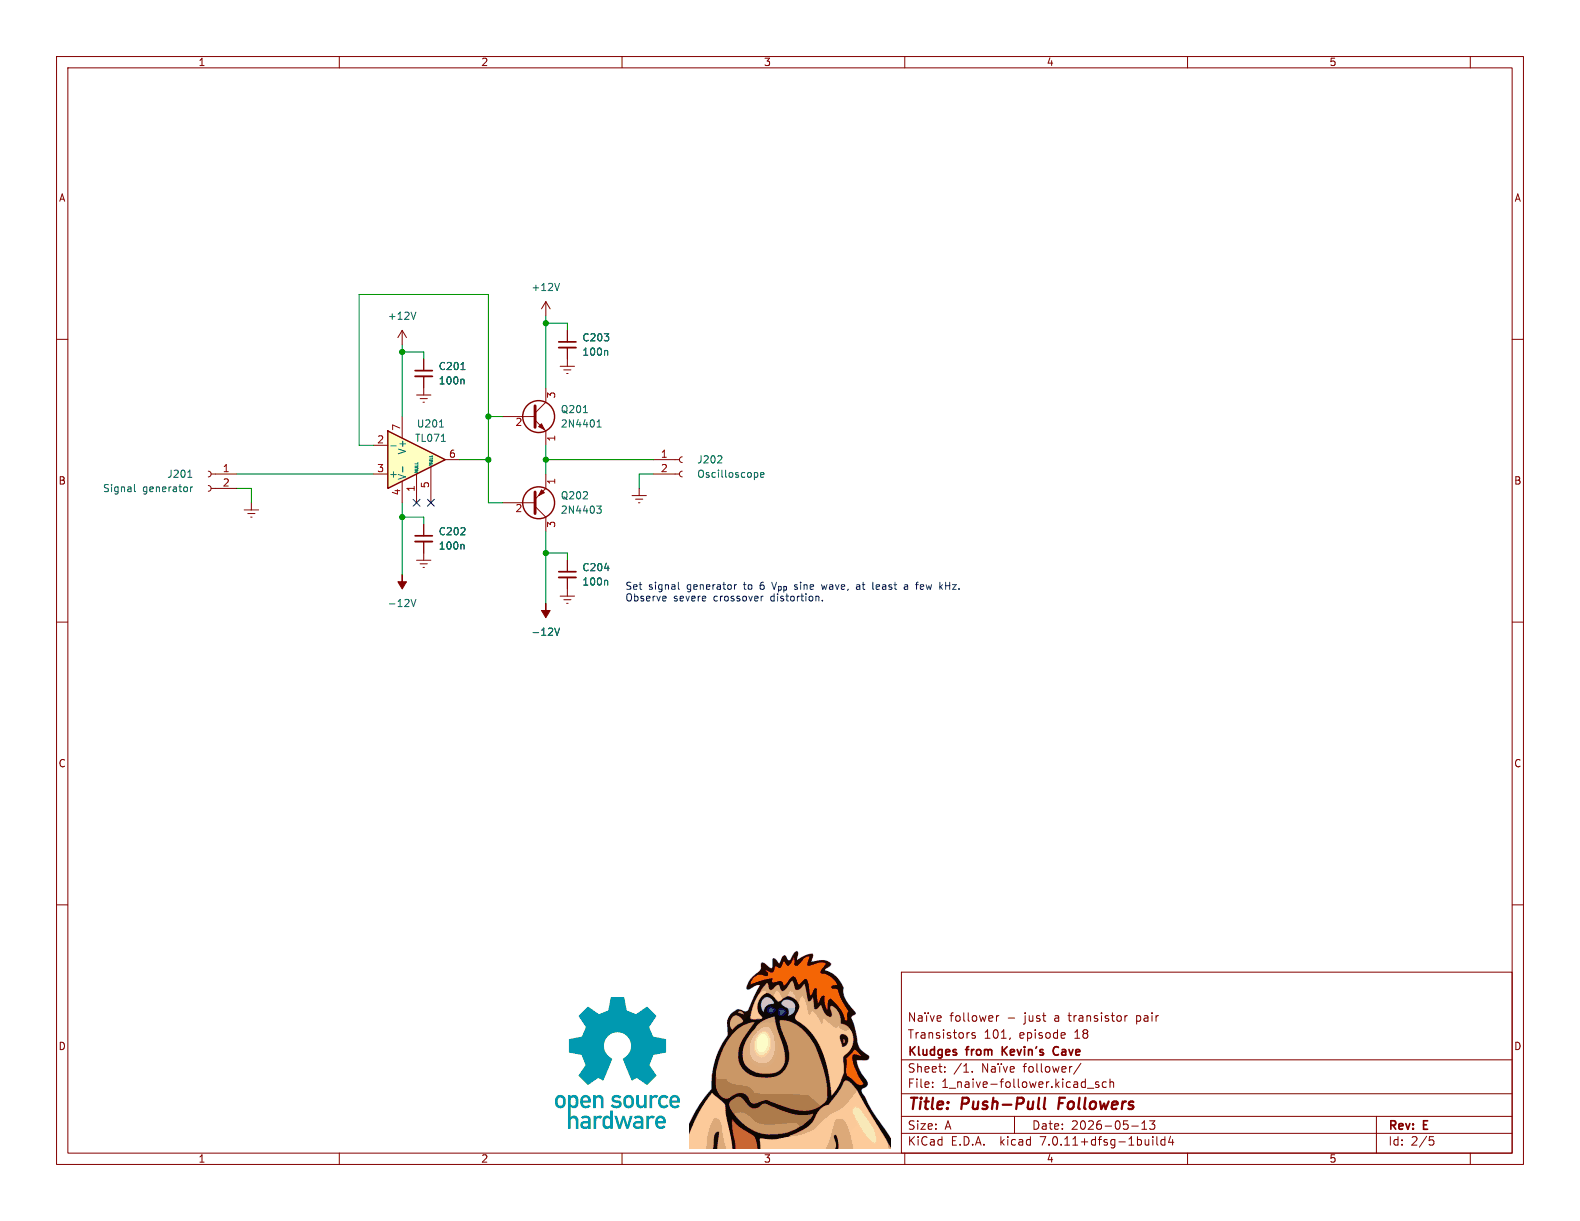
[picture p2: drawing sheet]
(kicad_sch (version 20230121) (generator eeschema)

 (paper "A")

 (title_block
  (title "Push-Pull Followers")
  (date "2026-05-13")
  (rev "E")
  (company "Kludges from Kevin's Cave")
  (comment 1 "Transistors 101, episode 18")
  (comment 2 "Naïve follower - just a transistor pair"))

 (lib_symbols
  (symbol "Connector:Conn_01x02_Socket" (pin_names (offset 1.016) hide) (in_bom yes) (on_board yes)
   (property "Reference" "J" (at 0 2.54 0) (effects (font (size 1.27 1.27))))
   (property "Value" "Conn_01x02_Socket" (at 0 -5.08 0) (effects (font (size 1.27 1.27))))
   (property "Footprint" "" (at 0 0 0) (effects (font (size 1.27 1.27)) hide))
   (property "Datasheet" "~" (at 0 0 0) (effects (font (size 1.27 1.27)) hide))
   (property "ki_locked" "" (at 0 0 0) (effects (font (size 1.27 1.27))))
   (symbol "Conn_01x02_Socket_1_1"
    (arc (start 0 -2.032) (mid -0.5058 -2.54) (end 0 -3.048) (stroke (width 0.1524) (type default)) (fill (type none)))
    (polyline (pts (xy -1.27 -2.54) (xy -0.508 -2.54)) (stroke (width 0.1524) (type default)) (fill (type none)))
    (polyline (pts (xy -1.27 0) (xy -0.508 0)) (stroke (width 0.1524) (type default)) (fill (type none)))
    (arc (start 0 0.508) (mid -0.5058 0) (end 0 -0.508) (stroke (width 0.1524) (type default)) (fill (type none)))
    (pin passive line (at -5.08 0 0) (length 3.81) (name "Pin_1" (effects (font (size 1.27 1.27)))) (number "1" (effects (font (size 1.27 1.27)))))
    (pin passive line (at -5.08 -2.54 0) (length 3.81) (name "Pin_2" (effects (font (size 1.27 1.27)))) (number "2" (effects (font (size 1.27 1.27)))))))
  (symbol "Device:C_Small" (pin_numbers hide) (pin_names (offset 0.254) hide) (in_bom yes) (on_board yes)
   (property "Reference" "C" (at 0.254 1.778 0) (effects (font (size 1.27 1.27)) (justify left)))
   (property "Value" "C_Small" (at 0.254 -2.032 0) (effects (font (size 1.27 1.27)) (justify left)))
   (property "Footprint" "" (at 0 0 0) (effects (font (size 1.27 1.27)) hide))
   (property "Datasheet" "~" (at 0 0 0) (effects (font (size 1.27 1.27)) hide))
   (symbol "C_Small_0_1"
    (polyline (pts (xy -1.524 -0.508) (xy 1.524 -0.508)) (stroke (width 0.3302) (type default)) (fill (type none)))
    (polyline (pts (xy -1.524 0.508) (xy 1.524 0.508)) (stroke (width 0.3048) (type default)) (fill (type none))))
   (symbol "C_Small_1_1"
    (pin passive line (at 0 2.54 270) (length 2.032) (name "~" (effects (font (size 1.27 1.27)))) (number "1" (effects (font (size 1.27 1.27)))))
    (pin passive line (at 0 -2.54 90) (length 2.032) (name "~" (effects (font (size 1.27 1.27)))) (number "2" (effects (font (size 1.27 1.27)))))))
  (symbol "Device:Q_NPN_EBC" (pin_names (offset 0) hide) (in_bom yes) (on_board yes)
   (property "Reference" "Q" (at 5.08 1.27 0) (effects (font (size 1.27 1.27)) (justify left)))
   (property "Value" "Q_NPN_EBC" (at 5.08 -1.27 0) (effects (font (size 1.27 1.27)) (justify left)))
   (property "Footprint" "" (at 5.08 2.54 0) (effects (font (size 1.27 1.27)) hide))
   (property "Datasheet" "~" (at 0 0 0) (effects (font (size 1.27 1.27)) hide))
   (symbol "Q_NPN_EBC_0_1"
    (polyline (pts (xy 0.635 0.635) (xy 2.54 2.54)) (stroke (width 0) (type default)) (fill (type none)))
    (polyline (pts (xy 0.635 -0.635) (xy 2.54 -2.54) (xy 2.54 -2.54)) (stroke (width 0) (type default)) (fill (type none)))
    (polyline (pts (xy 0.635 1.905) (xy 0.635 -1.905) (xy 0.635 -1.905)) (stroke (width 0.508) (type default)) (fill (type none)))
    (polyline (pts (xy 1.27 -1.778) (xy 1.778 -1.27) (xy 2.286 -2.286) (xy 1.27 -1.778) (xy 1.27 -1.778)) (stroke (width 0) (type default)) (fill (type outline)))
    (circle (center 1.27 0) (radius 2.8194) (stroke (width 0.254) (type default)) (fill (type none))))
   (symbol "Q_NPN_EBC_1_1"
    (pin passive line (at 2.54 -5.08 90) (length 2.54) (name "E" (effects (font (size 1.27 1.27)))) (number "1" (effects (font (size 1.27 1.27)))))
    (pin passive line (at -5.08 0 0) (length 5.715) (name "B" (effects (font (size 1.27 1.27)))) (number "2" (effects (font (size 1.27 1.27)))))
    (pin passive line (at 2.54 5.08 270) (length 2.54) (name "C" (effects (font (size 1.27 1.27)))) (number "3" (effects (font (size 1.27 1.27)))))))
  (symbol "Device:Q_PNP_EBC" (pin_names (offset 0) hide) (in_bom yes) (on_board yes)
   (property "Reference" "Q" (at 5.08 1.27 0) (effects (font (size 1.27 1.27)) (justify left)))
   (property "Value" "Q_PNP_EBC" (at 5.08 -1.27 0) (effects (font (size 1.27 1.27)) (justify left)))
   (property "Footprint" "" (at 5.08 2.54 0) (effects (font (size 1.27 1.27)) hide))
   (property "Datasheet" "~" (at 0 0 0) (effects (font (size 1.27 1.27)) hide))
   (symbol "Q_PNP_EBC_0_1"
    (polyline (pts (xy 0.635 0.635) (xy 2.54 2.54)) (stroke (width 0) (type default)) (fill (type none)))
    (polyline (pts (xy 0.635 -0.635) (xy 2.54 -2.54) (xy 2.54 -2.54)) (stroke (width 0) (type default)) (fill (type none)))
    (polyline (pts (xy 0.635 1.905) (xy 0.635 -1.905) (xy 0.635 -1.905)) (stroke (width 0.508) (type default)) (fill (type none)))
    (polyline (pts (xy 2.286 -1.778) (xy 1.778 -2.286) (xy 1.27 -1.27) (xy 2.286 -1.778) (xy 2.286 -1.778)) (stroke (width 0) (type default)) (fill (type outline)))
    (circle (center 1.27 0) (radius 2.8194) (stroke (width 0.254) (type default)) (fill (type none))))
   (symbol "Q_PNP_EBC_1_1"
    (pin passive line (at 2.54 -5.08 90) (length 2.54) (name "E" (effects (font (size 1.27 1.27)))) (number "1" (effects (font (size 1.27 1.27)))))
    (pin input line (at -5.08 0 0) (length 5.715) (name "B" (effects (font (size 1.27 1.27)))) (number "2" (effects (font (size 1.27 1.27)))))
    (pin passive line (at 2.54 5.08 270) (length 2.54) (name "C" (effects (font (size 1.27 1.27)))) (number "3" (effects (font (size 1.27 1.27)))))))
  (symbol "Kevin-Linear:TL071_MinusUp" (pin_names (offset 0.127)) (in_bom yes) (on_board yes)
   (property "Reference" "U" (at 0 6.35 0) (effects (font (size 1.27 1.27)) (justify left)))
   (property "Value" "TL071" (at 0 3.81 0) (effects (font (size 1.27 1.27)) (justify left)))
   (property "Footprint" "" (at 1.27 1.27 0) (effects (font (size 1.27 1.27)) hide))
   (property "Datasheet" "http://www.ti.com/lit/ds/symlink/tl081.pdf" (at 3.81 3.81 0) (effects (font (size 1.27 1.27)) hide))
   (symbol "TL071_MinusUp_0_1"
    (polyline (pts (xy -5.08 5.08) (xy 5.08 0) (xy -5.08 -5.08) (xy -5.08 5.08)) (stroke (width 0.254) (type default)) (fill (type background))))
   (symbol "TL071_MinusUp_1_1"
    (pin input line (at 0 -7.62 90) (length 5.08) (name "NULL" (effects (font (size 0.508 0.508)))) (number "1" (effects (font (size 1.27 1.27)))))
    (pin input line (at -7.62 2.54 0) (length 2.54) (name "-" (effects (font (size 1.27 1.27)))) (number "2" (effects (font (size 1.27 1.27)))))
    (pin input line (at -7.62 -2.54 0) (length 2.54) (name "+" (effects (font (size 1.27 1.27)))) (number "3" (effects (font (size 1.27 1.27)))))
    (pin power_in line (at -2.54 -7.62 90) (length 3.81) (name "V-" (effects (font (size 1.27 1.27)))) (number "4" (effects (font (size 1.27 1.27)))))
    (pin input line (at 2.54 -7.62 90) (length 6.35) (name "NULL" (effects (font (size 0.508 0.508)))) (number "5" (effects (font (size 1.27 1.27)))))
    (pin output line (at 7.62 0 180) (length 2.54) (name "~" (effects (font (size 1.27 1.27)))) (number "6" (effects (font (size 1.27 1.27)))))
    (pin power_in line (at -2.54 7.62 270) (length 3.81) (name "V+" (effects (font (size 1.27 1.27)))) (number "7" (effects (font (size 1.27 1.27)))))
    (pin no_connect line (at 0 2.54 270) (length 2.54) hide (name "NC" (effects (font (size 1.27 1.27)))) (number "8" (effects (font (size 1.27 1.27)))))))
  (symbol "power:+12V" (power) (pin_names (offset 0)) (in_bom yes) (on_board yes)
   (property "Reference" "#PWR" (at 0 -3.81 0) (effects (font (size 1.27 1.27)) hide))
   (property "Value" "+12V" (at 0 3.556 0) (effects (font (size 1.27 1.27))))
   (property "Footprint" "" (at 0 0 0) (effects (font (size 1.27 1.27)) hide))
   (property "Datasheet" "" (at 0 0 0) (effects (font (size 1.27 1.27)) hide))
   (symbol "+12V_0_1"
    (polyline (pts (xy -0.762 1.27) (xy 0 2.54)) (stroke (width 0) (type default)) (fill (type none)))
    (polyline (pts (xy 0 0) (xy 0 2.54)) (stroke (width 0) (type default)) (fill (type none)))
    (polyline (pts (xy 0 2.54) (xy 0.762 1.27)) (stroke (width 0) (type default)) (fill (type none))))
   (symbol "+12V_1_1"
    (pin power_in line (at 0 0 90) (length 0) hide (name "+12V" (effects (font (size 1.27 1.27)))) (number "1" (effects (font (size 1.27 1.27)))))))
  (symbol "power:-12V" (power) (pin_names (offset 0)) (in_bom yes) (on_board yes)
   (property "Reference" "#PWR" (at 0 2.54 0) (effects (font (size 1.27 1.27)) hide))
   (property "Value" "-12V" (at 0 3.81 0) (effects (font (size 1.27 1.27))))
   (property "Footprint" "" (at 0 0 0) (effects (font (size 1.27 1.27)) hide))
   (property "Datasheet" "" (at 0 0 0) (effects (font (size 1.27 1.27)) hide))
   (symbol "-12V_0_0"
    (pin power_in line (at 0 0 90) (length 0) hide (name "-12V" (effects (font (size 1.27 1.27)))) (number "1" (effects (font (size 1.27 1.27))))))
   (symbol "-12V_0_1"
    (polyline (pts (xy 0 0) (xy 0 1.27) (xy 0.762 1.27) (xy 0 2.54) (xy -0.762 1.27) (xy 0 1.27)) (stroke (width 0) (type default)) (fill (type outline)))))
  (symbol "power:Earth" (power) (pin_names (offset 0)) (in_bom yes) (on_board yes)
   (property "Reference" "#PWR" (at 0 -6.35 0) (effects (font (size 1.27 1.27)) hide))
   (property "Value" "Earth" (at 0 -3.81 0) (effects (font (size 1.27 1.27)) hide))
   (property "Footprint" "" (at 0 0 0) (effects (font (size 1.27 1.27)) hide))
   (property "Datasheet" "~" (at 0 0 0) (effects (font (size 1.27 1.27)) hide))
   (symbol "Earth_0_1"
    (polyline (pts (xy -0.635 -1.905) (xy 0.635 -1.905)) (stroke (width 0) (type default)) (fill (type none)))
    (polyline (pts (xy -0.127 -2.54) (xy 0.127 -2.54)) (stroke (width 0) (type default)) (fill (type none)))
    (polyline (pts (xy 0 -1.27) (xy 0 0)) (stroke (width 0) (type default)) (fill (type none)))
    (polyline (pts (xy 1.27 -1.27) (xy -1.27 -1.27)) (stroke (width 0) (type default)) (fill (type none))))
   (symbol "Earth_1_1"
    (pin power_in line (at 0 0 270) (length 0) hide (name "Earth" (effects (font (size 1.27 1.27)))) (number "1" (effects (font (size 1.27 1.27))))))))

 (junction (at 86.36 81.28) (diameter 0) (color 0 0 0 0))
 (junction (at 71.12 91.44) (diameter 0) (color 0 0 0 0))
 (junction (at 71.12 62.23) (diameter 0) (color 0 0 0 0))
 (junction (at 86.36 73.66) (diameter 0) (color 0 0 0 0))
 (junction (at 96.52 97.79) (diameter 0) (color 0 0 0 0))
 (junction (at 96.52 81.28) (diameter 0) (color 0 0 0 0))
 (junction (at 96.52 57.15) (diameter 0) (color 0 0 0 0))

 (no_connect (at 76.2 88.9))
 (no_connect (at 73.66 88.9))

 (wire (pts (xy 63.5 78.74) (xy 66.04 78.74)) (stroke (width 0) (type default)))
 (wire (pts (xy 96.52 81.28) (xy 96.52 83.82)) (stroke (width 0) (type default)))
 (wire (pts (xy 96.52 57.15) (xy 96.52 68.58)) (stroke (width 0) (type default)))
 (wire (pts (xy 100.33 99.06) (xy 100.33 97.79)) (stroke (width 0) (type default)))
 (wire (pts (xy 71.12 88.9) (xy 71.12 91.44)) (stroke (width 0) (type default)))
 (wire (pts (xy 100.33 58.42) (xy 100.33 57.15)) (stroke (width 0) (type default)))
 (wire (pts (xy 44.45 86.36) (xy 44.45 88.9)) (stroke (width 0) (type default)))
 (wire (pts (xy 63.5 78.74) (xy 63.5 52.07)) (stroke (width 0) (type default)))
 (wire (pts (xy 86.36 73.66) (xy 86.36 81.28)) (stroke (width 0) (type default)))
 (wire (pts (xy 86.36 52.07) (xy 86.36 73.66)) (stroke (width 0) (type default)))
 (wire (pts (xy 86.36 81.28) (xy 86.36 88.9)) (stroke (width 0) (type default)))
 (wire (pts (xy 115.57 83.82) (xy 113.03 83.82)) (stroke (width 0) (type default)))
 (wire (pts (xy 74.93 62.23) (xy 71.12 62.23)) (stroke (width 0) (type default)))
 (wire (pts (xy 86.36 73.66) (xy 88.9 73.66)) (stroke (width 0) (type default)))
 (wire (pts (xy 100.33 57.15) (xy 96.52 57.15)) (stroke (width 0) (type default)))
 (wire (pts (xy 88.9 88.9) (xy 86.36 88.9)) (stroke (width 0) (type default)))
 (wire (pts (xy 113.03 83.82) (xy 113.03 86.36)) (stroke (width 0) (type default)))
 (wire (pts (xy 41.91 83.82) (xy 66.04 83.82)) (stroke (width 0) (type default)))
 (wire (pts (xy 96.52 78.74) (xy 96.52 81.28)) (stroke (width 0) (type default)))
 (wire (pts (xy 71.12 62.23) (xy 71.12 73.66)) (stroke (width 0) (type default)))
 (wire (pts (xy 41.91 86.36) (xy 44.45 86.36)) (stroke (width 0) (type default)))
 (wire (pts (xy 74.93 63.5) (xy 74.93 62.23)) (stroke (width 0) (type default)))
 (wire (pts (xy 71.12 91.44) (xy 71.12 101.6)) (stroke (width 0) (type default)))
 (wire (pts (xy 74.93 91.44) (xy 71.12 91.44)) (stroke (width 0) (type default)))
 (wire (pts (xy 74.93 92.71) (xy 74.93 91.44)) (stroke (width 0) (type default)))
 (wire (pts (xy 96.52 97.79) (xy 96.52 106.68)) (stroke (width 0) (type default)))
 (wire (pts (xy 96.52 81.28) (xy 115.57 81.28)) (stroke (width 0) (type default)))
 (wire (pts (xy 96.52 93.98) (xy 96.52 97.79)) (stroke (width 0) (type default)))
 (wire (pts (xy 81.28 81.28) (xy 86.36 81.28)) (stroke (width 0) (type default)))
 (wire (pts (xy 96.52 55.88) (xy 96.52 57.15)) (stroke (width 0) (type default)))
 (wire (pts (xy 63.5 52.07) (xy 86.36 52.07)) (stroke (width 0) (type default)))
 (wire (pts (xy 71.12 60.96) (xy 71.12 62.23)) (stroke (width 0) (type default)))
 (wire (pts (xy 100.33 97.79) (xy 96.52 97.79)) (stroke (width 0) (type default)))

 (text "Set signal generator to 6 V_{pp} sine wave, at least a few kHz.\nObserve severe crossover distortion." (at 110.49 106.68 0) (effects (font (size 1.27 1.27)) (justify left bottom)))

 (symbol (lib_id "power:-12V") (at 71.12 101.6 0) (mirror x) (unit 1) (in_bom yes) (on_board yes) (dnp no) (fields_autoplaced)
  (property "Reference" "#PWR0203" (at 71.12 104.14 0) (effects (font (size 1.27 1.27)) hide))
  (property "Value" "-12V" (at 71.12 106.68 0) (effects (font (size 1.27 1.27))))
  (property "Footprint" "" (at 71.12 101.6 0) (effects (font (size 1.27 1.27)) hide))
  (property "Datasheet" "" (at 71.12 101.6 0) (effects (font (size 1.27 1.27)) hide)) (pin "1"))

 (symbol (lib_id "power:Earth") (at 100.33 63.5 0) (unit 1) (in_bom yes) (on_board yes) (dnp no) (fields_autoplaced)
  (property "Reference" "#PWR0209" (at 100.33 69.85 0) (effects (font (size 1.27 1.27)) hide))
  (property "Value" "Earth" (at 100.33 67.31 0) (effects (font (size 1.27 1.27)) hide))
  (property "Footprint" "" (at 100.33 63.5 0) (effects (font (size 1.27 1.27)) hide))
  (property "Datasheet" "~" (at 100.33 63.5 0) (effects (font (size 1.27 1.27)) hide)) (pin "1"))

 (symbol (lib_id "power:-12V") (at 96.52 106.68 0) (mirror x) (unit 1) (in_bom yes) (on_board yes) (dnp no) (fields_autoplaced)
  (property "Reference" "#PWR0205" (at 96.52 109.22 0) (effects (font (size 1.27 1.27)) hide))
  (property "Value" "-12V" (at 96.52 111.76 0) (effects (font (size 1.27 1.27))))
  (property "Footprint" "" (at 96.52 106.68 0) (effects (font (size 1.27 1.27)) hide))
  (property "Datasheet" "" (at 96.52 106.68 0) (effects (font (size 1.27 1.27)) hide)) (pin "1"))

 (symbol (lib_id "power:Earth") (at 113.03 86.36 0) (unit 1) (in_bom yes) (on_board yes) (dnp no) (fields_autoplaced)
  (property "Reference" "#PWR0208" (at 113.03 92.71 0) (effects (font (size 1.27 1.27)) hide))
  (property "Value" "Earth" (at 113.03 90.17 0) (effects (font (size 1.27 1.27)) hide))
  (property "Footprint" "" (at 113.03 86.36 0) (effects (font (size 1.27 1.27)) hide))
  (property "Datasheet" "~" (at 113.03 86.36 0) (effects (font (size 1.27 1.27)) hide)) (pin "1"))

 (symbol (lib_id "Device:Q_PNP_EBC") (at 93.98 88.9 0) (mirror x) (unit 1) (in_bom yes) (on_board yes) (dnp no) (fields_autoplaced)
  (property "Reference" "Q202" (at 99.06 87.63 0) (effects (font (size 1.27 1.27)) (justify left)))
  (property "Value" "2N4403" (at 99.06 90.17 0) (effects (font (size 1.27 1.27)) (justify left)))
  (property "Footprint" "" (at 99.06 91.44 0) (effects (font (size 1.27 1.27)) hide))
  (property "Datasheet" "~" (at 93.98 88.9 0) (effects (font (size 1.27 1.27)) hide)) (pin "2") (pin "3") (pin "1"))

 (symbol (lib_id "power:Earth") (at 100.33 104.14 0) (unit 1) (in_bom yes) (on_board yes) (dnp no) (fields_autoplaced)
  (property "Reference" "#PWR0210" (at 100.33 110.49 0) (effects (font (size 1.27 1.27)) hide))
  (property "Value" "Earth" (at 100.33 107.95 0) (effects (font (size 1.27 1.27)) hide))
  (property "Footprint" "" (at 100.33 104.14 0) (effects (font (size 1.27 1.27)) hide))
  (property "Datasheet" "~" (at 100.33 104.14 0) (effects (font (size 1.27 1.27)) hide)) (pin "1"))

 (symbol (lib_id "Connector:Conn_01x02_Socket") (at 120.65 81.28 0) (unit 1) (in_bom yes) (on_board yes) (dnp no)
  (property "Reference" "J202" (at 123.19 81.28 0) (effects (font (size 1.27 1.27)) (justify left)))
  (property "Value" "Oscilloscope" (at 123.19 83.82 0) (effects (font (size 1.27 1.27)) (justify left)))
  (property "Footprint" "" (at 120.65 81.28 0) (effects (font (size 1.27 1.27)) hide))
  (property "Datasheet" "~" (at 120.65 81.28 0) (effects (font (size 1.27 1.27)) hide)) (pin "1") (pin "2"))

 (symbol (lib_id "Device:Q_NPN_EBC") (at 93.98 73.66 0) (unit 1) (in_bom yes) (on_board yes) (dnp no) (fields_autoplaced)
  (property "Reference" "Q201" (at 99.06 72.39 0) (effects (font (size 1.27 1.27)) (justify left)))
  (property "Value" "2N4401" (at 99.06 74.93 0) (effects (font (size 1.27 1.27)) (justify left)))
  (property "Footprint" "" (at 99.06 71.12 0) (effects (font (size 1.27 1.27)) hide))
  (property "Datasheet" "~" (at 93.98 73.66 0) (effects (font (size 1.27 1.27)) hide)) (pin "2") (pin "3") (pin "1"))

 (symbol (lib_id "power:+12V") (at 96.52 55.88 0) (unit 1) (in_bom yes) (on_board yes) (dnp no) (fields_autoplaced)
  (property "Reference" "#PWR0204" (at 96.52 59.69 0) (effects (font (size 1.27 1.27)) hide))
  (property "Value" "+12V" (at 96.52 50.8 0) (effects (font (size 1.27 1.27))))
  (property "Footprint" "" (at 96.52 55.88 0) (effects (font (size 1.27 1.27)) hide))
  (property "Datasheet" "" (at 96.52 55.88 0) (effects (font (size 1.27 1.27)) hide)) (pin "1"))

 (symbol (lib_id "power:Earth") (at 74.93 68.58 0) (unit 1) (in_bom yes) (on_board yes) (dnp no) (fields_autoplaced)
  (property "Reference" "#PWR0206" (at 74.93 74.93 0) (effects (font (size 1.27 1.27)) hide))
  (property "Value" "Earth" (at 74.93 72.39 0) (effects (font (size 1.27 1.27)) hide))
  (property "Footprint" "" (at 74.93 68.58 0) (effects (font (size 1.27 1.27)) hide))
  (property "Datasheet" "~" (at 74.93 68.58 0) (effects (font (size 1.27 1.27)) hide)) (pin "1"))

 (symbol (lib_id "Device:C_Small") (at 74.93 95.25 0) (unit 1) (in_bom yes) (on_board yes) (dnp no) (fields_autoplaced)
  (property "Reference" "C202" (at 77.47 93.9863 0) (effects (font (size 1.27 1.27)) (justify left)))
  (property "Value" "100n" (at 77.47 96.5263 0) (effects (font (size 1.27 1.27)) (justify left)))
  (property "Footprint" "" (at 74.93 95.25 0) (effects (font (size 1.27 1.27)) hide))
  (property "Datasheet" "~" (at 74.93 95.25 0) (effects (font (size 1.27 1.27)) hide)) (pin "2") (pin "1"))

 (symbol (lib_id "Connector:Conn_01x02_Socket") (at 36.83 83.82 0) (mirror y) (unit 1) (in_bom yes) (on_board yes) (dnp no)
  (property "Reference" "J201" (at 34.29 83.82 0) (effects (font (size 1.27 1.27)) (justify left)))
  (property "Value" "Signal generator" (at 34.29 86.36 0) (effects (font (size 1.27 1.27)) (justify left)))
  (property "Footprint" "" (at 36.83 83.82 0) (effects (font (size 1.27 1.27)) hide))
  (property "Datasheet" "~" (at 36.83 83.82 0) (effects (font (size 1.27 1.27)) hide)) (pin "1") (pin "2"))

 (symbol (lib_id "power:+12V") (at 71.12 60.96 0) (unit 1) (in_bom yes) (on_board yes) (dnp no) (fields_autoplaced)
  (property "Reference" "#PWR0202" (at 71.12 64.77 0) (effects (font (size 1.27 1.27)) hide))
  (property "Value" "+12V" (at 71.12 55.88 0) (effects (font (size 1.27 1.27))))
  (property "Footprint" "" (at 71.12 60.96 0) (effects (font (size 1.27 1.27)) hide))
  (property "Datasheet" "" (at 71.12 60.96 0) (effects (font (size 1.27 1.27)) hide)) (pin "1"))

 (symbol (lib_id "Device:C_Small") (at 100.33 101.6 0) (unit 1) (in_bom yes) (on_board yes) (dnp no) (fields_autoplaced)
  (property "Reference" "C204" (at 102.87 100.3363 0) (effects (font (size 1.27 1.27)) (justify left)))
  (property "Value" "100n" (at 102.87 102.8763 0) (effects (font (size 1.27 1.27)) (justify left)))
  (property "Footprint" "" (at 100.33 101.6 0) (effects (font (size 1.27 1.27)) hide))
  (property "Datasheet" "~" (at 100.33 101.6 0) (effects (font (size 1.27 1.27)) hide)) (pin "2") (pin "1"))

 (symbol (lib_id "power:Earth") (at 44.45 88.9 0) (unit 1) (in_bom yes) (on_board yes) (dnp no) (fields_autoplaced)
  (property "Reference" "#PWR0201" (at 44.45 95.25 0) (effects (font (size 1.27 1.27)) hide))
  (property "Value" "Earth" (at 44.45 92.71 0) (effects (font (size 1.27 1.27)) hide))
  (property "Footprint" "" (at 44.45 88.9 0) (effects (font (size 1.27 1.27)) hide))
  (property "Datasheet" "~" (at 44.45 88.9 0) (effects (font (size 1.27 1.27)) hide)) (pin "1"))

 (symbol (lib_id "Device:C_Small") (at 74.93 66.04 0) (unit 1) (in_bom yes) (on_board yes) (dnp no) (fields_autoplaced)
  (property "Reference" "C201" (at 77.47 64.7763 0) (effects (font (size 1.27 1.27)) (justify left)))
  (property "Value" "100n" (at 77.47 67.3163 0) (effects (font (size 1.27 1.27)) (justify left)))
  (property "Footprint" "" (at 74.93 66.04 0) (effects (font (size 1.27 1.27)) hide))
  (property "Datasheet" "~" (at 74.93 66.04 0) (effects (font (size 1.27 1.27)) hide)) (pin "2") (pin "1"))

 (symbol (lib_id "Device:C_Small") (at 100.33 60.96 0) (unit 1) (in_bom yes) (on_board yes) (dnp no) (fields_autoplaced)
  (property "Reference" "C203" (at 102.87 59.6963 0) (effects (font (size 1.27 1.27)) (justify left)))
  (property "Value" "100n" (at 102.87 62.2363 0) (effects (font (size 1.27 1.27)) (justify left)))
  (property "Footprint" "" (at 100.33 60.96 0) (effects (font (size 1.27 1.27)) hide))
  (property "Datasheet" "~" (at 100.33 60.96 0) (effects (font (size 1.27 1.27)) hide)) (pin "2") (pin "1"))

 (symbol (lib_id "Kevin-Linear:TL071_MinusUp") (at 73.66 81.28 0) (unit 1) (in_bom yes) (on_board yes) (dnp no)
  (property "Reference" "U201" (at 76.2 74.93 0) (effects (font (size 1.27 1.27))))
  (property "Value" "TL071" (at 76.2 77.47 0) (effects (font (size 1.27 1.27))))
  (property "Footprint" "" (at 74.93 80.01 0) (effects (font (size 1.27 1.27)) hide))
  (property "Datasheet" "http://www.ti.com/lit/ds/symlink/tl081.pdf" (at 77.47 77.47 0) (effects (font (size 1.27 1.27)) hide)) (pin "2") (pin "1") (pin "3") (pin "5") (pin "4") (pin "6") (pin "7") (pin "8"))

 (symbol (lib_id "power:Earth") (at 74.93 97.79 0) (unit 1) (in_bom yes) (on_board yes) (dnp no) (fields_autoplaced)
  (property "Reference" "#PWR0207" (at 74.93 104.14 0) (effects (font (size 1.27 1.27)) hide))
  (property "Value" "Earth" (at 74.93 101.6 0) (effects (font (size 1.27 1.27)) hide))
  (property "Footprint" "" (at 74.93 97.79 0) (effects (font (size 1.27 1.27)) hide))
  (property "Datasheet" "~" (at 74.93 97.79 0) (effects (font (size 1.27 1.27)) hide)) (pin "1")))
